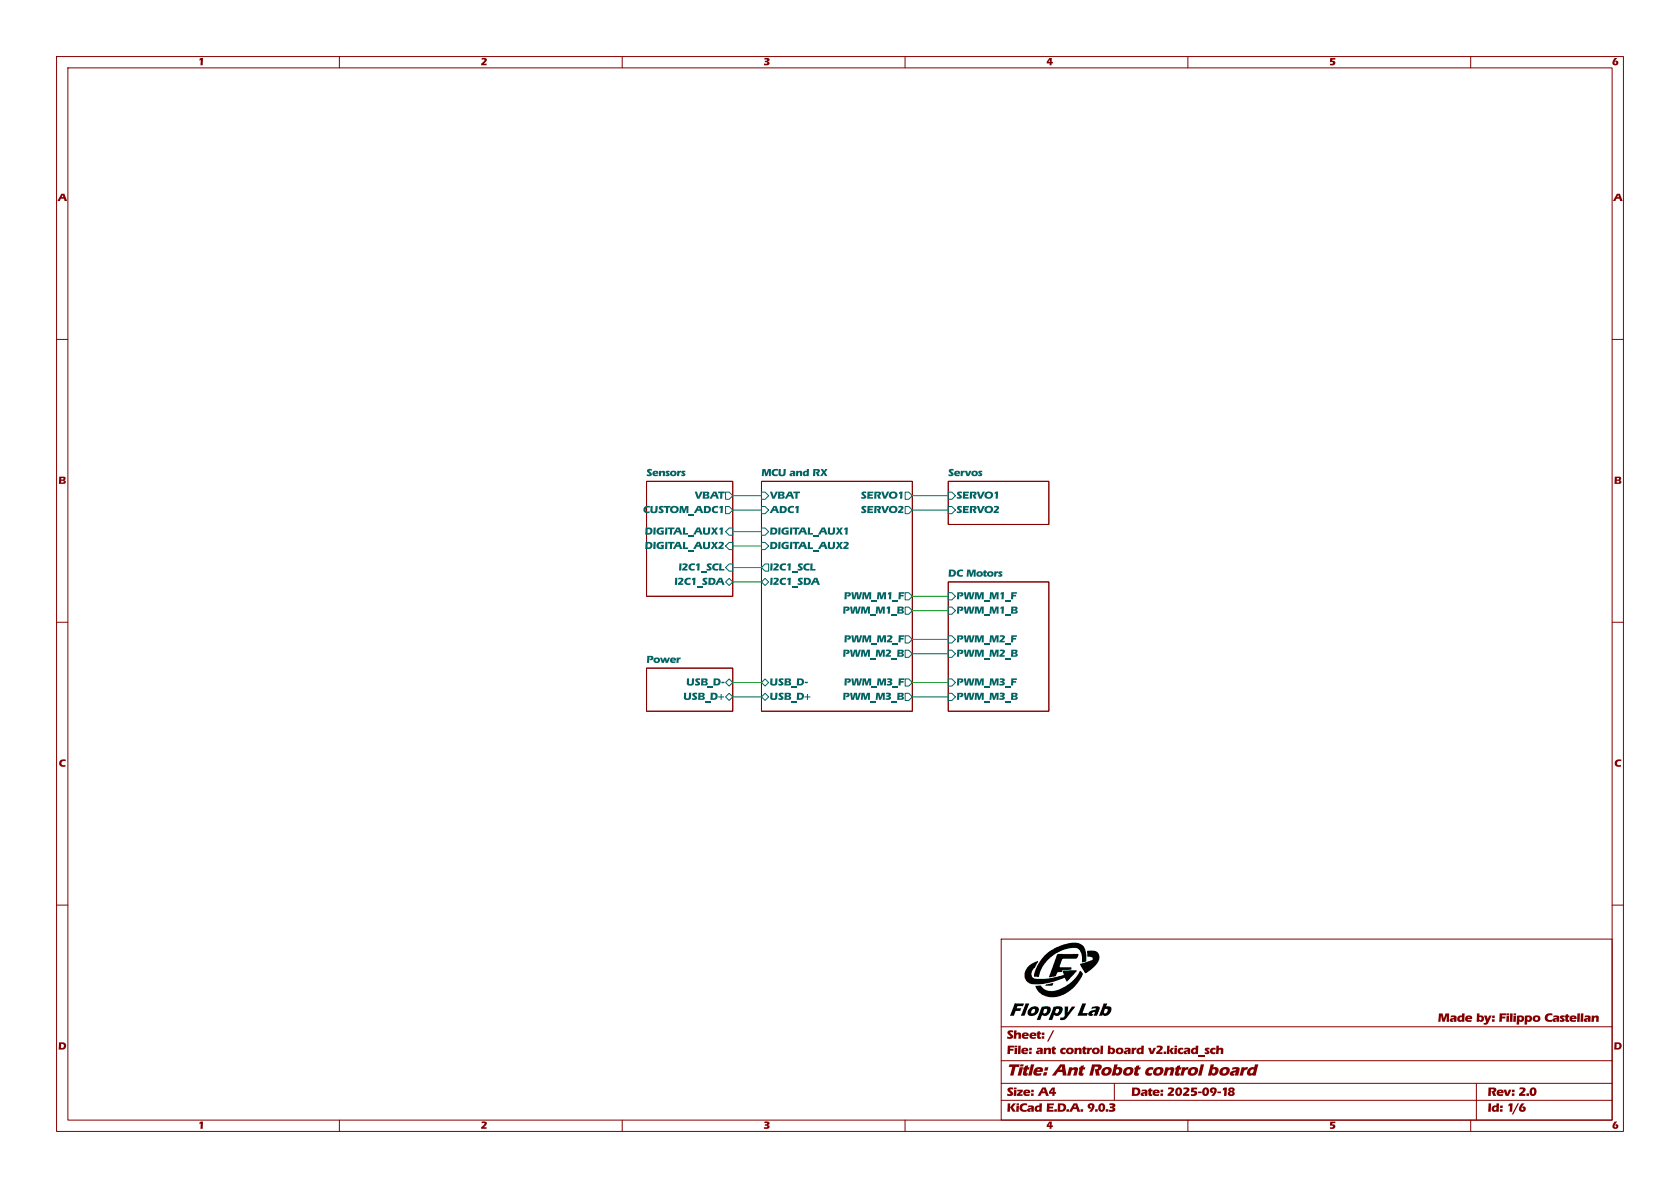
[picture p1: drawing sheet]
(kicad_sch
 (version 20250114)
 (generator "eeschema")
 (generator_version "9.0")
 (paper "A4")
 (title_block
  (title "Ant Robot control board")
  (date "2025-09-18")
  (rev "2.0")
  (company "Filippo Castellan"))
 (lib_symbols)
 (wire
  (pts (xy 161.29 123.19) (xy 167.64 123.19))
  (stroke (width 0) (type default)))
 (wire
  (pts (xy 129.54 102.87) (xy 134.62 102.87))
  (stroke (width 0) (type default)))
 (wire
  (pts (xy 161.29 113.03) (xy 167.64 113.03))
  (stroke (width 0) (type default)))
 (wire
  (pts (xy 129.54 120.65) (xy 134.62 120.65))
  (stroke (width 0) (type default)))
 (wire
  (pts (xy 161.29 120.65) (xy 167.64 120.65))
  (stroke (width 0) (type default)))
 (wire
  (pts (xy 129.54 123.19) (xy 134.62 123.19))
  (stroke (width 0) (type default)))
 (wire
  (pts (xy 161.29 115.57) (xy 167.64 115.57))
  (stroke (width 0) (type default)))
 (wire
  (pts (xy 161.29 87.63) (xy 167.64 87.63))
  (stroke (width 0) (type default)))
 (wire
  (pts (xy 161.29 107.95) (xy 167.64 107.95))
  (stroke (width 0) (type default)))
 (wire
  (pts (xy 129.54 93.98) (xy 134.62 93.98))
  (stroke (width 0) (type default)))
 (wire
  (pts (xy 129.54 87.63) (xy 134.62 87.63))
  (stroke (width 0) (type default)))
 (wire
  (pts (xy 129.54 100.33) (xy 134.62 100.33))
  (stroke (width 0) (type default)))
 (wire
  (pts (xy 129.54 96.52) (xy 134.62 96.52))
  (stroke (width 0) (type default)))
 (wire
  (pts (xy 129.54 90.17) (xy 134.62 90.17))
  (stroke (width 0) (type default)))
 (wire
  (pts (xy 161.29 105.41) (xy 167.64 105.41))
  (stroke (width 0) (type default)))
 (wire
  (pts (xy 161.29 90.17) (xy 167.64 90.17))
  (stroke (width 0) (type default)))
 (sheet
  (at 167.64 85.09)
  (size 17.78 7.62)
  (exclude_from_sim no)
  (in_bom yes)
  (on_board yes)
  (dnp no)
  (fields_autoplaced yes)
  (stroke (width 0.1524) (type solid))
  (fill (color 0 0 0 0.0000))
  (property "Sheetname" "Servos" (at 167.64 84.3784 0) (effects (font (size 1.27 1.27)) (justify left bottom)))
  (property "Sheetfile" "servos.kicad_sch" (at 167.64 93.2946 0) (effects (font (size 1.27 1.27)) (justify left top) (hide yes)))
  (pin "SERVO2" input (at 167.64 90.17 180) (effects (font (size 1.27 1.27)) (justify left)))
  (pin "SERVO1" input (at 167.64 87.63 180) (effects (font (size 1.27 1.27)) (justify left))))
 (sheet
  (at 167.64 102.87)
  (size 17.78 22.86)
  (exclude_from_sim no)
  (in_bom yes)
  (on_board yes)
  (dnp no)
  (fields_autoplaced yes)
  (stroke (width 0.1524) (type solid))
  (fill (color 0 0 0 0.0000))
  (property "Sheetname" "DC Motors" (at 167.64 102.1584 0) (effects (font (size 1.27 1.27)) (justify left bottom)))
  (property "Sheetfile" "dc_motors.kicad_sch" (at 167.64 126.3146 0) (effects (font (size 1.27 1.27)) (justify left top) (hide yes)))
  (pin "PWM_M2_B" input (at 167.64 115.57 180) (effects (font (size 1.27 1.27)) (justify left)))
  (pin "PWM_M2_F" input (at 167.64 113.03 180) (effects (font (size 1.27 1.27)) (justify left)))
  (pin "PWM_M1_F" input (at 167.64 105.41 180) (effects (font (size 1.27 1.27)) (justify left)))
  (pin "PWM_M1_B" input (at 167.64 107.95 180) (effects (font (size 1.27 1.27)) (justify left)))
  (pin "PWM_M3_F" input (at 167.64 120.65 180) (effects (font (size 1.27 1.27)) (justify left)))
  (pin "PWM_M3_B" input (at 167.64 123.19 180) (effects (font (size 1.27 1.27)) (justify left))))
 (sheet
  (at 114.3 85.09)
  (size 15.24 20.32)
  (exclude_from_sim no)
  (in_bom yes)
  (on_board yes)
  (dnp no)
  (fields_autoplaced yes)
  (stroke (width 0.1524) (type solid))
  (fill (color 0 0 0 0.0000))
  (property "Sheetname" "Sensors" (at 114.3 84.3784 0) (effects (font (size 1.27 1.27)) (justify left bottom)))
  (property "Sheetfile" "sensors.kicad_sch" (at 114.3 105.9946 0) (effects (font (size 1.27 1.27)) (justify left top) (hide yes)))
  (pin "CUSTOM_ADC1" output (at 129.54 90.17 0) (effects (font (size 1.27 1.27)) (justify right)))
  (pin "VBAT" output (at 129.54 87.63 0) (effects (font (size 1.27 1.27)) (justify right)))
  (pin "I2C1_SCL" input (at 129.54 100.33 0) (effects (font (size 1.27 1.27)) (justify right)))
  (pin "I2C1_SDA" bidirectional (at 129.54 102.87 0) (effects (font (size 1.27 1.27)) (justify right)))
  (pin "DIGITAL_AUX1" input (at 129.54 93.98 0) (effects (font (size 1.27 1.27)) (justify right)))
  (pin "DIGITAL_AUX2" input (at 129.54 96.52 0) (effects (font (size 1.27 1.27)) (justify right))))
 (sheet
  (at 134.62 85.09)
  (size 26.67 40.64)
  (exclude_from_sim no)
  (in_bom yes)
  (on_board yes)
  (dnp no)
  (fields_autoplaced yes)
  (stroke (width 0.1524) (type solid))
  (fill (color 0 0 0 0.0000))
  (property "Sheetname" "MCU and RX" (at 134.62 84.3784 0) (effects (font (size 1.27 1.27)) (justify left bottom)))
  (property "Sheetfile" "MCU_RX.kicad_sch" (at 134.62 126.3146 0) (effects (font (size 1.27 1.27)) (justify left top) (hide yes)))
  (pin "PWM_M2_F" output (at 161.29 113.03 0) (effects (font (size 1.27 1.27)) (justify right)))
  (pin "PWM_M3_F" output (at 161.29 120.65 0) (effects (font (size 1.27 1.27)) (justify right)))
  (pin "USB_D-" bidirectional (at 134.62 120.65 180) (effects (font (size 1.27 1.27)) (justify left)))
  (pin "USB_D+" bidirectional (at 134.62 123.19 180) (effects (font (size 1.27 1.27)) (justify left)))
  (pin "VBAT" input (at 134.62 87.63 180) (effects (font (size 1.27 1.27)) (justify left)))
  (pin "ADC1" input (at 134.62 90.17 180) (effects (font (size 1.27 1.27)) (justify left)))
  (pin "PWM_M3_B" output (at 161.29 123.19 0) (effects (font (size 1.27 1.27)) (justify right)))
  (pin "I2C1_SCL" output (at 134.62 100.33 180) (effects (font (size 1.27 1.27)) (justify left)))
  (pin "SERVO2" output (at 161.29 90.17 0) (effects (font (size 1.27 1.27)) (justify right)))
  (pin "PWM_M2_B" output (at 161.29 115.57 0) (effects (font (size 1.27 1.27)) (justify right)))
  (pin "PWM_M1_B" output (at 161.29 107.95 0) (effects (font (size 1.27 1.27)) (justify right)))
  (pin "PWM_M1_F" output (at 161.29 105.41 0) (effects (font (size 1.27 1.27)) (justify right)))
  (pin "I2C1_SDA" bidirectional (at 134.62 102.87 180) (effects (font (size 1.27 1.27)) (justify left)))
  (pin "DIGITAL_AUX1" input (at 134.62 93.98 180) (effects (font (size 1.27 1.27)) (justify left)))
  (pin "DIGITAL_AUX2" input (at 134.62 96.52 180) (effects (font (size 1.27 1.27)) (justify left)))
  (pin "SERVO1" output (at 161.29 87.63 0) (effects (font (size 1.27 1.27)) (justify right))))
 (sheet
  (at 114.3 118.11)
  (size 15.24 7.62)
  (exclude_from_sim no)
  (in_bom yes)
  (on_board yes)
  (dnp no)
  (fields_autoplaced yes)
  (stroke (width 0.1524) (type solid))
  (fill (color 0 0 0 0.0000))
  (property "Sheetname" "Power" (at 114.3 117.3984 0) (effects (font (size 1.27 1.27)) (justify left bottom)))
  (property "Sheetfile" "power.kicad_sch" (at 114.3 126.3146 0) (effects (font (size 1.27 1.27)) (justify left top) (hide yes)))
  (pin "USB_D+" bidirectional (at 129.54 123.19 0) (effects (font (size 1.27 1.27)) (justify right)))
  (pin "USB_D-" bidirectional (at 129.54 120.65 0) (effects (font (size 1.27 1.27)) (justify right))))
 (sheet_instances
  (path ""
   (page "1")))
 (embedded_fonts no)
 (embedded_files
  (file (name "floppy lab.kicad_wks") (type worksheet)
   (data |KLUv/WD/K1XdANoXFmYd0EgC+SjP/1yF/Hn+0wrg4FsFdrhU0BcP0I9IOF94Bk8GTAaCSkGsZ4Fu
    t1XIHZlrS0+4AjsRtMqmTqAtBWpqkoeYiI/zZaLxBINKCOuNQvZsT4ffSpLV62LQNkKCX873VM4q
    Xfo9oN2H2JzU9hhvtPH+tsDPN0jg24QYzlQoS8EP6ibc51hnzwkex7cV08WcGiHBdA8tHvzbZ1sM
    W3QJUVhc1cX6I2Yak55u5YTvMivXF/PGEg8trbrgzsbaOfpX7HDqXX6c2ZvAIPKSFFl/OnVceXMT
    IUhv3xlszyFaTFLq8waRjBrtnf9Qo2rcw4VoT3JZFeHi6EqyRQmCzDtF3DGJx1aXWklw9XQvhpMu
    8MrxdApD437dtjW0xxX4D+V0bUeQQP67RySmkjrQePnzFTQn+cco9Q2LaCigWekD9p3OrndFpbcH
    ahuCMPRdcym7p91VgvnpdRdX0sXvjE7K4ZcpFh2E0bdizMKp8FyVQ92QP0VDr2eAbVw6ohZfNJm8
    KfJKbj2J7zyhi+sRIdZW2HH+r/2ZvXWFPGGXJjNskco9B3+0vH78LePmntISLexfzPg05gjiSTPV
    XUIN31n5utJuZ6/BMQbK1Gq/4WhTWbEPEv1EfOph6cqo6j5/j12KkWJb/f4M6wKWHE+2SFxluFrQ
    1ptF4XFzQJqmUtNMUOCGHJq8cEaZiUi80tk3Jr9Idokjv4HWN5eT4iB6Lt3yxbFHIfEW5DeRdH/k
    VBD4URTim6vOI+AG/NlbaGgfyGd4jIjvlaJVr4B6CpXvjQmwQVqH2gg5G1E2TEqcZNHCPiIpDJpK
    3V3bnJ4+gmPGJy+ocKVTLN3ZrLGtoIFf0iL/hnrjtnYPMnbEoz+E65EuGJj8Rnd1rURfTqbQz4QG
    So2UrDLN3Zsj629CDoN/b7mCvFfdpo+mganbkccsx7yaZGY2PvWg+L7RO8OaK4rzxGTndjr5+QtP
    USES9okY0Ik1gpILuRjThccrNOGd8FS5/vZDjJtwO8N0GCXUYSUemSWyOymzcKHEDW7q80008WTi
    LUKEb/ceQHgCp4E/j7tE21JbwZn3Y5k1FRtyL7QY1+d2YIV/jkF+x2pyDUJrOgUbojLZgPOHLprq
    g0N7tzojp0fIejOUrGsWxge+7MNIDWk0Lrth+6nePMVi0SKDLtfQxOL06CafZrEm5sujp/xQLAR8
    a8ihxZaYK4+QvPcdnrihTEputb9hV0r2hT1ZjYMA0xoww+avGSwo04qZayN2pfblDHfUeO+kbKJI
    KECF4qS+TOftNYxmHPwGO6TEpolmZrCSHj+fDbXjg5S0dCUswpd/trRw+fXeknhEMjHts3H3rCoc
    5YMw71F4LCucpFvns3H7K6ubRNe3vkS+sbM9ezJU17+6wkM04IiRb6EdyPgydSJxoRDdm621sn+t
    39RA/ojmpC7YVdsVEY6jgJvqbKRhFQhEgWSw5OGr0gX49AYvDcPmHsicvDn0tvx0S3bE7YYCIuwv
    yKF2zhZTsJAwhBPl630d4hUcamqFP+XQEJPkqW0c6sBsaf90DMSgd5824xoF2jhA56bk9YSNXcSD
    sh8cJNdDownmwo1RLuY7hU4HepTqSPaeogJowXm0bAdoFfOTSgzDsLmUS4VgF3VgPwAxkCOZnX8H
    AKB/BAKnALm54xQUwW8BRXReNgqQ3i1VCGMFqoTHLDhoQS8T0KxkEXynOaE7wAEzN9MjMQoEiANq
    bKJ4gwDT1Kacu6ehGEnjz2Yt0w9hHGAQMA4yE2yY9vjnATU1sWX6BNs3GEwewxwIIJggG1xU5Eao
    G5u5e2BBgCgG10d9ce5+RmEUqXsgV9XWI2BogICUGuBAbso3vR641drcusEm2NTf9dKYPg8gBhUO
    ul3tGGaAA1aBAHKgIYpMo7xuEC4ACR7KYqCABIHkAFEUDQLKgYVpYPAJoAUGoOdRDBRwIAE1N6H7
    vv1bzWcVPeCvbo7rb2IcKAS+kRwgzvMkisMAAPKZXosDiXEAp+sBigEO5L2an3lCHIlxgEj8/kZn
    NzfVWr1vdb5pNI8PEAeIAWCUjs8Dapy7+QG1zQ+ks07f5oEBDuSzKss0ahwwDqSzihwHiKI4kN9m
    jg8wwAFVNuccVW+ZznP6rOm8Zd2bKA7MLnub8gL5qsYHJAUCxIE2T11end34gASB4oD6u3jeq7kB
    ANR6ruIEAswACwzgpuoCcT3AgZvOzVudVfYApiiKwyCMAzPt4re6GwBAAALgML9AaqIubEDljEZD
    xyHeo9jffiWdNa6vRvx6X5XwzC4V/hEd6q9SNbwgY+OS6zhGbZ5CYqoreu48V0VTZZ56QvoJBT87
    SwskOpNJryv3867rKKDfJBju6HjZ2gx7Zs53403csWihO697Qf8V9BKvaaPh28w1tBsKyekMZonk
    OgFOy7556/lFQ902C07+zUKn0N3Q7XFO9+N2xBwMvetosY+v3AMxxZo4hBTRlDDkHeaCFMxY+0uM
    1nBCSpoi+NfbM97/38L5jqB4QUx8tL+Td7KMcoyIIFBEBPWv1e3+Ljm0AycevOW2vUD7aLd1uHz0
    OFXcIX/W64s/FCrDiRuhkl6LEmr9Zd9DGe//IlpxN9GVUImIkAG/fKdKw/Wj08RuApbDgQ8FQ7w6
    rgANuOG1rz6RJw1puk7wcyFl4Tx7bLOBoT11Snqb1S8uWyjZRz89gJr/OvoCwXxdGJi02WlqiZwW
    SZuDRRQn4+rsJRwKM8PnmKrk29l3nsRFDytp5+Xr4NN/4mb5sggXxM9ZdomJ3jZLWkX5c7AiR8Bo
    Li4CRV+vDaF1k1h5We/KZPbN2V23akQmE26P06lp8nBNoYDR92S7RamKWL/wASbbwlw0YPyN+5Pd
    ceKDeLhsDfOMRg5tj0erR0hGZo0xfDy5t7k/s781cgipnHadZOJCSt1ZKZwkbpwaopb4UdcrWjwr
    Ay5+fC9KBplKZqfROD5QNPXFBRc6J2n0KPJ8a8GYl5BemrnBnLmWKCbU5Z2IIWnFJ4/AT5wVXNjv
    ts2VLGLMl6MG7c/hrAR4c5T7dpK8hENH/6BtFICrDh9ItBFU83d9jbLMGiIp4kZCkhqzPepVi8i/
    2nMFNjZg1GsjgzCmG1qIPNGCtdfuo/1fU6AboDJQSzK1nN7PN2oQ/fqbrhiZjuW2kS0ZRzrZmb3k
    3R6Oi+7dFANMPOrBhf61mXjd67XIOBzu3a0D/Q41SLD9aLpc1pZ91kV95tyd6bWQVmKtvI9eZtHb
    T4sGTZYazJjFCnFbOOQQZrf9agWmljCqf8iWHEaBHIS2SxZFzF/g5L31G+mV2YKognFGCCXBB6wg
    J9aqi8KvFiylPjLoPwjQN9MlDQpHDfFOhOLVwqoN5y3RDsX7ni1rBXQFin1HKdvSVgeyUgy6b/d7
    RVuzPgz5l34fJ5heQnmwaTc6bIMacj8gJmxZsZaMf1d7jjb4mJwGlaXU9/7g223QkYlbaekWr1H1
    ZthGUVFOzya6kP78Yf8AjcJDKmxUUTxK3gRN5CB1pyXTqeOy3Kn2n+/f090ckkWoXo4DVxoLr9Il
    BIE6pbtGZkL0sC7fEWtx29vtc6Swnb7Hb+kI1xSaU/AFMxPen4vruyZilkAffX/mSNEugeX9RlOz
    bjq00l1VGbrpFNLYf5mk7JtGdaciCslei3AP3r9KbvANQj732Y0aOdGQrpAa38RvR/GqosUumJ7f
    eFMsd7AVVD/e5z8LUCNvRmcVoeKfhVNGMuwzupQPIPnRla+xT6kxP7VfEpx7/6vToSKss0PHSLhg
    M+tADQKG4KO+2vzHsH/WxT8cpO/2/RWhC1SaHH/YGoX7MisjkOMRw3lXGtWXhncXj5fBjiZKyYzm
    n08Qhw9F7YX0kCF6uY7xJdIk7e6+VIXMs49gKYcqqIC+NxoNeY9nTxWtJv/jqMLyOK4vPV6qjg2y
    AfXcq4qLXu7+R6GTR2/lJvXCxRsu/tk7ZaKr22OJkYkNcDr248NeltqAB262+axpu5o87qPuV8lc
    7Uh7i/RANL9xhfbx7sRlRECqUhWsBvVmNdtZhqAO6tjwxcK5DFdJnNJ57OVkoKDSmlsvV+TxkofF
    Kf/8Mxyq1nnpQZTn+Q5FTNlw3tP8hBxjouD2MfWD1zEvxe/oPsjoaygaCnlboJeksM8LtcmTpd4f
    YvMTyaXQ7wiGmLaXsCZdA/ZmSoRQEVbbruHdD6Um+k965Y933SqeQC3NnpanH3WHRK6ilHxrQlYv
    yM3vpr0G4tT6b9vq1Hjv369rfdC2RH45zHfCOPJSN7LbmyDE+fi+kqHtastno7VRt8DF469CCPUF
    Ij2cd008Uv7vtvLs165KokX7n+YP7N2g8S7kkRU8Lw1THgz76LK3wskMEy3sNgFPTb43wdNND9QH
    J0pF6uCdFeitTXL/l0IP4goNMglHqVtnb0TNE07A2IUyeXSlNf9jqZK2KSTy9xO+fAzmZOM7rr/m
    l3A/ykX5j8n+tZblxyYKwu6NF+JDIgtmzXsk5ZqM7IyLypXL4vYg3QiUcoWxTk5dN7hj4Yz/YE00
    YhO4n2bmIH0XFNi7Ixb9SalxjK39KYkTe85NH/DFjvbTW00qZlXw4Nh7J/D08ftv8E6pF39eXrj0
    thqZPhqyma2L056vsCbjU0TTbJdGky2Rl4KpLH8o1ZAwBdOTv+tfK7HjBck6Q5UMxCbgpDG327v7
    uokg3ojRfpqYxKb+vFk+vtopT4z9D1wzUzerynjKZLxDRGZMThwbkWWkXojQfgfp0SJNcZkfq75c
    imtMmlNywjK7mQ/3TMaIvYaH8lJRnfNSa/8aAq08VBPpnPJDhmbNWJjTkY9WAdVXWgc+U0bOSOKp
    2umveKkkau+3680v/iBg/ZD5EH/k1m9rzbfpZ6MNorU21kv7o4Pmw99oOnJc63akwnK9oyAThSVa
    71i9kgJMaXihdUGPr6pDVIyGqjOYLTOFbn4sNG5xWrSXj9TyIxJxbPEwkGXWOIgPfkxisZrjV51N
    gBP9IhpjgvaRDBbjULlat3JRNTMd0Y7POtGlz9TSyxrDO4mP8ENqRuocnOAsBc2mKehW18keRvv1
    7rP7umVYflf9bnj1PTeVqEbTfohs3qa9VhO8z6etsuOzNgmZjOMpR0m/VBUBKLrfWDkHruW+Wzb3
    fTn54LFfPaO9AQ+7HDN6EbF4aY4IeKqjIxtzNX6CezQUjxRBQuxQU8xPwXOQOhHUFiP68JrvOJqR
    d9nlH6wVRDXdDQqlDDWEel+jlQmLBE4Hf18ZrGELHb+GZdr0q1F2Jq2OZdumrRGGpHb3amyr0UKT
    7r030oudTycQ/5XHlIctR2fqPp6y3GetAx5ctaE2vmgGbepa+ppTG1gMmuUqYivoauRBXLM1qUn8
    9Zvj1jvcUlloNp6xPN0uixTbmidNoxt/xFBf2WsPaQ6hidjrDbs5+H5GgwQplp7e7Izm41C7zpJu
    U1J4F9hYoB6tOyrDtLSc1ZsJf6ikIXyQyb6HXrr+i1XqmrLkq3LH4FEZuRrfOBv7bZf3+XewS6+M
    jWAnO8UcwWqMFDHn9zMhz4EzasTqcbpnEbvHrofNyrg/r2dRttkZbYu6QH4SLuyVU3nuyutQkKi5
    RNuh3tdjOd9gnUIqDwpStCvtk/vWFXoh3OkTn5fcjde9hNJcS/dDr1sVf5Mnki7DfxjNZHBS4KYN
    lbXXER2+vrYiuvF7G40v9jz8r3PplbV/JbNe3VCzGDdXP9Rxm8RouSfEGsnm7MQTXgVGaHEE3XQG
    XmqewJhvJKohAyMqqNBlHY29gkIzJfprIy35u34H8ZzZOdIz09watHeq7haOzv8mCa9WY7+ECv6j
    2EDKzaLABwU+KsU4QsMVGfdEa9Pd7Wkfnj9hjRWZad+u0z1Xck0tIVp096tahD1BDcyFToL+HCXo
    HwuNNtdZVY2ZGvvRwSauyzef7qdK8LjljX9IqKN6IoYKYWP1h4l9zBlKSdH9JZXQpfTJ9nEJa/FM
    R72lMaXuZ6FAe47WhHkf+rZLNruhPpzo7Hk2dktD5TKUDnLxFCIGl2h1GHduAte9VrCNZtdF3PnS
    ths+w77xUT7CpZp7RqqcNVFwxmvI0Tbw6utlyu5ZzVgVg9IrRojs1hfZziy3hYoWX2bVN3PV8rwV
    5dHEEI5wSmBsfsVBvqh8Q+U+HI+aGF/QWOL4yHQXVjmr6MJxDEkh1Gk3qg7bSibejGEED0lVsxSH
    Xq9+oLc79ZqrBuUrh9ncwSorh18/MiEEQ4/YFcuHksZrJPmDQ576VQ27fs/xJtVZVx3V0CPHdUVA
    WRxxdBal9jhU/Nxl6oZ1Ue0zNuo6kN5+W4ieg5d3wzbM24GiwViH4TqZhVSrzdPUi+56d74K3myM
    Kb+x8d0K3GG/eKG7rNndfv3HmULeX85ncBLRjKAawl5dl95I7FCs60KNhbLeCalEprVpG75gNwVe
    /qphh7kFw4iavkJXEI6dp20Q0RbFhTmUxdTO8ixKSze5BT50QIzGDByOlyNz6syD0HtlcB6ve6i/
    3EaRAh1vbk7m95Ghg+RX3V3o0gzzOpe/krrFgEv3HgEIcIACFEU+idVpIegJULJsXwuebBVbkX2/
    veScVOHlQbQ5TXlaQh0aFZzcKJGEeOGSCQPR2RFezLdvStJ8R1nyUdXVweMzNRW2Ly394dlif7hk
    VNyhHxR0Oe2T+6WXWNPPM/kaMGYaL7+B+ukQXejsxrYqD/gvRNqYWAL3u7BA3M5+vJwx3lw6FHQ8
    Vm6kLu8u/6Elfm5WVouQItiqZKU8pMPgRwlxIRgammT4d8yrkOjKhZA6LPFj6MeQ+MgouuP9zZ+s
    fnaPxku6PWN+2gss4LnnPEN9Mmkq5bzayBSEWBVx4TVlVb+IwvI48Z3LNu2SlzdjfCX9IVbInf3M
    NG4CMgWCysjE7KuzqxQjMAPB1j12qVIVRqMUgp66qmLFN7a2Gd937xvQOEtcP3eyVusCGaJKxcLf
    c6D9viXymPoVvLt1QFZhEqVpVl3XmslDwbp7IYHN4MW/rQx+HI/4oeXlIDlELUhClPt9t6PAzlp9
    v1PAnfOEbrii9RKT3kpThUXqS4XvLKbIWZZa/NHjguIHRDGFm4fTum8NwvQ/CZk2rDvdQyMVjGh/
    2Wszghz8GLK51jtWgA+dQR8Tz1W6lQNZ2ZTPadXaF80zt2ULQ9yz1meMjF6/GKydfl2sZY8i+F+s
    AhWvxLVqLoDwcbLlcn6x544Da84ne/4NSEyCP1lcxMN34z6WAFk9YRlOYYFXGNf4Nv8NFazgmb1X
    sk4k5kgMpqHwf4j/Gx+o2huEq1O2DCR33quSXzMnuxAU94uyWMJfneIKxZvXc9DHMPzWnoFNlLha
    MW9Kf+wMFMjZrSziLzrXiTKuPKSChSYU4CFLFs54LpWOVoJ7/uE5PumtuRKYR3QtKQ8tXG4QM1C0
    bmWpTf67jv5b/RsCZQXbgfirNChv8cy1JrFKsi50IOoCCacExJ3kVKiT59I1GFepDnEHartjvPgy
    tFw/9u2UnCYg+iGpGiX+mCfIqZJiB6a0XkJDLT5rzDyJugPWM+1Rilzm3PKmIwLRFvx62JDrjwYD
    T7PV84udYOiSyWmfeUpuu1dlTmCQFvMItTGiiX/EUI9H1dF5lHHJIVeHdpAGQw67Zk+4ptcYjxDa
    rYE+GC6zRc612cD1IJ5lmL5wk/FrQfhD2OfzQ4Xcngs7p0ZAv1Zv6gKhVsNhvE94IcDewKhtRSvT
    XnQQvestEtiKrAmrLa/6PgcoiTCXc7juk4dhKUihVjM5tUdLCj1g9PAGkqCZoPqqzpsUIuRUW1Mw
    T5E8bLWTfNoeOxbaQA41YJKBf/66jpK2IBa7m497jN1un+ERUKWrCvGXOK4pE8yZr0HJtdaI926i
    ONpJ2TxG5XfFN5vgFR4VGVbnTLIHLNxaFDDzFSKDmyfJe9Xg9fmVRj9vd+RppSeFVoTMPegfNoIF
    CzrwopQgFSastcjRgA5kVdY+qUg8f3C+c3umzwmJpXtStJBiW3nkVpeKLF6vEDtFtBfE7ustZPwd
    Q424I7flMguh7ESDORILuL/uGdJPuxH/jk6LHPYdKU1HKEWhzUvHHjx+rKOhTzjm28uJ5VRN5Aa2
    v4B2Nx0JiZ8TIhQdrnl/R6Q0kjJSN2m+rR10bEvzND4iGE4gn6IqmEs7yrO7fb27H+1AZ57LjzKh
    EBi8zV1csSIDnhE0dM4lGa5MvZ3cu58xg/fzfIGHHHbHSexi2O88LnBuVfYtISjgpbKLOUjjLhye
    EewtOL7HP17bmyPV4+Z7iu08T0DuuioyHrv430e9yJZ9Soh7X0UjYr9+U5joTGhGebCLszhRbM0S
    es9sin3tdIPugkzr7PCs/EhNmcDUcWkoJDucDL4lpmR/6L2gfi43wYX64dKRR3u1xABUDyTDFba/
    VjwZ6R9B4N8TeLSiap8HJrztZaXEKPY7i6dkexu9rrvKWzY/MQOTPDhOroiKuTKwDxP24jWRzMBM
    azf1esjPfWUcSl7wEgTPx3sxGsWpJ9jUvFjkh/DajbWZM0UE2PDRRoeRfwtONxHq0LhhL4x4Ml9q
    JD40uZLldvf5HlGjmw/hPeftUqjMIVdbLuzjQyrQ0kJf0bmN/jko7REO9HYjm6V0yfgFSPiU2IDG
    qh+zXuQUSIX0aBhq2MwqjFEb7BDSBNkeDb950zj/qeSgUvPVEb6WutTtiGmYqawgYoEBqIEgRJAh
    ihBCCCGEEAlEROYD0ZUxDGHVNAayaBgJiwwRGKKMQQQhwcgEIiMiQQoLk0oHV6ME+B3EEokM1Jie
    gZ5RkCs7UxhjFHNMwAiGQKZFRoIhjDGAGUxgBAMMYAYTzGCGCcxgghnMMIEZTDCDGSYwgznQKR0X
    MZ6pngrZGS3AOVOYJaY/EgvDGc9oxhnjNQ1pExMYxyCGGMIEZpjABFOYwAwTmGAKE5gLEdttiXHM
    xRCjGGECM5hgBjPMAUGNV0OGMzPDjOPFmc105pnP9LiSyzxzmWPuegSk4YxgGmMraTRXSeYzmmFm
    M5UX8BYY8gSp/CH1I78Xoybdd/+8RgoxW5bQwh5sae0JlbfiAACI711xcsN5vHLTny2ivo+Ac2MS
    JkLuU0EiG5g7ImbyREQ0DkHQHBu0fzpP2/9U0C7HsWkzTdV6/szThOTsF0FuyQHenAX/OIM+vhV7
    fJOQs8HiSsCw3yGEZIYr7dZTXSgfLlLFoW9+Oh0T2ChaXKG1uYWcJnLtfryGv/LjfODxJ/kJJ21w
    yzyeGax0PRePsQyq5X/QglKYkIfKlotmIqFM4ihuBIi4HVp9x2lxbwSG99pbEYF5JQH0lBliSwP0
    +0bJLMW6PNBqIcCH1LNM6d7Uw3tzk6Hv0Gldz/IWywGEqdgEjwfspISBdPMyLkiHgGzdGZ5Fmfh6
    2mIJaLYkLneQlgbyhTG3YuMi2sCMTxEP|)
   (checksum "FE21A65EF149580357DB86B649A6074A"))))
